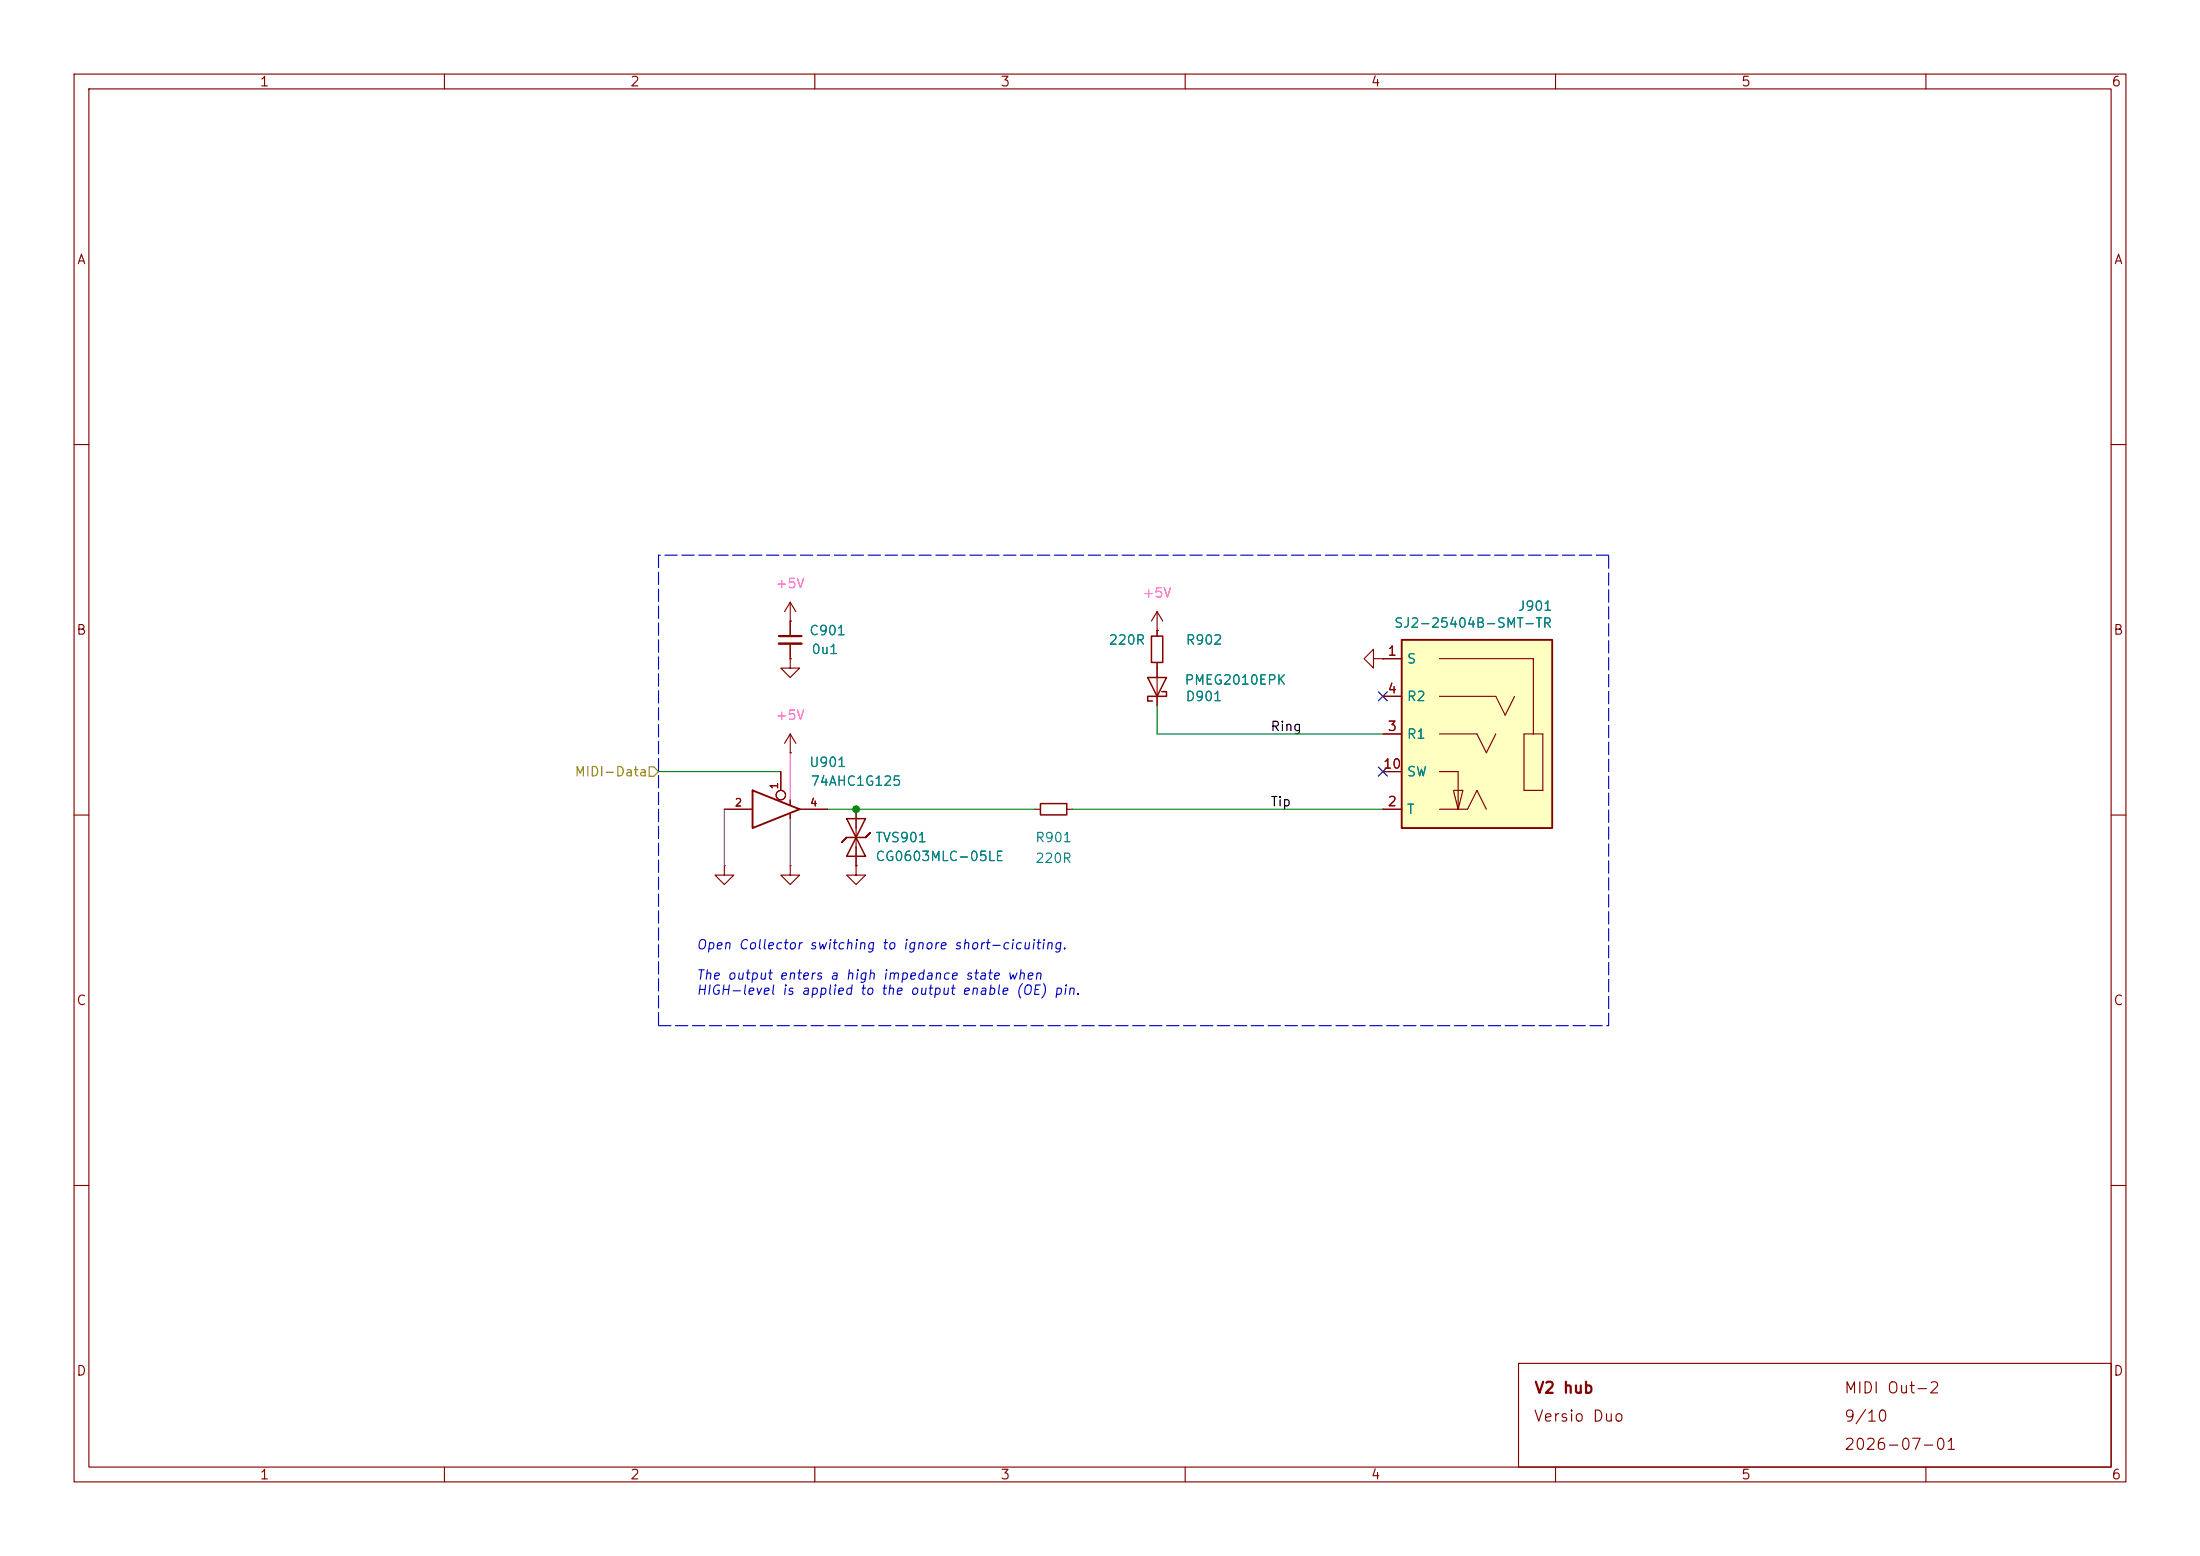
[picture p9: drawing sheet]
<svg xmlns="http://www.w3.org/2000/svg" width="297mm" height="210mm" viewBox="0 0 297 210" stroke-linecap="round" stroke-linejoin="round" font-family="sans-serif">
<g fill="none" stroke="#840000" stroke-width=".15">
<path d="M10 10h277v190h-277zM12 12h273v186h-273zM60 10v2M110 10v2M160 10v2M210 10v2M260 10v2M10 60h2M285 60h2M156.2 85.1h.1M156.2 82.6l-.8 1.2M156.2 82.6l.8 1.2"/>
<path d="M156.2 82.6v2.5M156.2 90.2v5.1M10 110h2M139.7 109.2h.8M144 109.2h.8M285 110h2M10 160h2M285 160h2M60 198v2M110 198v2M160 198v2M205 184h80v14h-80z"/>
<path d="M210 198v2M260 198v2"/>
</g>
<path d="M154.9 91.4h2.6l-1.3 2.6zM156.8 93.3h.7v.7h-2.6v.6h.7M140.5 108.5h3.5v1.5h-3.5z" fill="none" stroke="#840000" stroke-width=".2"/>
<g fill="#ffffc2">
<path d="M189.2 86.4h20.3v25.4h-20.3z"/>
<path d="M196.2 106.7h1.3l-.7 2.5z"/>
</g>
<path d="M189.2 86.4h20.3v25.4h-20.3zM101.6 106.7l6.3 2.5-6.3 2.6z" fill="none" stroke="#840000" stroke-width=".25"/>
<g fill="none" stroke="#840000" stroke-width=".15">
<path d="M106.7 83.8h.1M106.7 88.9v1.3h1.2l-1.2 1.2-1.3-1.2h1.3M106.7 88.9h.1M106.7 81.3v4.6M106.7 86.9v2M106.7 99.1v2.5M106.7 81.3l-.8 1.3M106.7 81.3l.7 1.3M106.7 99.1l-.8 1.2M106.7 99.1l.7 1.2M156.2 85.1h.1M156.2 85.1v.8"/>
<path d="M156.2 89.4v2M156.2 94v1.3M185.4 88.9v-1.3l-1.3 1.3 1.3 1.3v-1.3h1.3M186.7 88.9h.1M186.7 99.1h2.5M186.7 88.9h2.5M186.7 94h2.5M194.3 88.9h12.7v10.2M194.3 99.1h5.1l1.3 2.5 1.2-2.5M194.3 94h7.6l1.3 2.5 1.3-2.5M205.7 99.1h2.6v7.6h-2.6zM97.8 116.8v1.3h1.3l-1.3 1.3-1.3-1.3h1.3"/>
<path d="M97.8 116.8h.1M97.8 109.2h3.8M105.4 104.1v2.6M106.7 116.8v1.3h1.2l-1.2 1.3-1.3-1.3h1.3M106.7 116.8h.1M106.7 101.6h.1M106.7 108v.6M106.7 109.9v.6M107.9 109.2h3.9M115.6 116.8v1.3h1.2l-1.2 1.3-1.3-1.3h1.3M115.6 116.8h.1M115.6 109.2v7.6"/>
<path d="M186.7 109.2h2.5M186.7 104.1h2.5M194.3 109.2h3.8l1.3-2.5 1.3 2.5M194.3 104.1h2.5v5.1M196.2 106.7h1.3l-.7 2.5z"/>
<circle cx="105.4" cy="107.3" r=".63"/>
</g>
<path d="M155.4 85.9h1.6v3.5h-1.6zM114.3 113l-.6 .7 .6-.7h2.5l.7-.6-.7 .6M114.3 110.5h2.5l-1.2 2.5zM115.6 113l1.2 2.6h-2.5z" fill="none" stroke="#840000" stroke-width=".2"/>
<path d="M105.2 85.9h3" fill="none" stroke="#840000" stroke-width=".3"/>
<path d="M105.2 86.9h3" fill="none" stroke="#840000" stroke-width=".33"/>
<path d="M87.6 103.5h.7l.6 .6-.6 .7h-.7z" fill="none" stroke="#848400" stroke-width=".15"/>
<path d="M88.9 74.9v63.5M217.2 74.9h-128.3M88.9 138.4h128.3M217.2 138.4v-63.5" fill="none" stroke="#0000c2" stroke-width=".15" stroke-dasharray="1.7 .6"/>
<path d="M156.2 95.3v3.8h30.5M88.9 104.1h16.5M111.8 109.2h27.9M144.8 109.2h41.9" fill="none" stroke="#008400" stroke-width=".15"/>
<path d="M97.8 109.2v7.6M106.7 110.5v6.3" fill="none" stroke="#676767" stroke-width=".15"/>
<path d="M106.7 101.6v6.4" fill="none" stroke="#ff5cbb" stroke-width=".15"/>
<path d="M186.1 93.4l1.2 1.2M187.3 93.4l-1.2 1.2M186.1 103.5l1.2 1.2M187.3 103.5l-1.2 1.2" fill="none" stroke="#000084" stroke-width=".15"/>
<circle cx="115.6" cy="109.2" r=".46" fill="#008400" stroke="#008400" stroke-width=".14"/>
<g font-size="1.5" fill="#840000">
<text x="207" y="188.4">V2 hub</text>
<text x="248.9" y="188.4">MIDI Out-2</text>
<text x="206.9" y="192.3">Versio Duo</text>
<text x="248.9" y="196.1">2026-07-01</text>
<text x="248.9" y="192.3">9/10</text>
</g>
<g font-size="1.3" fill="#840000">
<text x="35" y="12">1</text>
<text x="85" y="12">2</text>
<text x="135" y="12">3</text>
<text x="185" y="12">4</text>
<text x="235" y="12">5</text>
<text x="285" y="12">6</text>
<text x="10.3" y="36">A</text>
<text x="285.3" y="36">A</text>
<text x="10.2" y="86">B</text>
<text x="187.2" y="88.8">1</text>
<text x="285.2" y="86">B</text>
<text x="187.2" y="93.9">4</text>
<text x="187.2" y="99">3</text>
<text x="186.6" y="104.1">10</text>
<text x="187.2" y="109.1">2</text>
<text x="10.2" y="136">C</text>
<text x="285.2" y="136">C</text>
<text x="10.2" y="186">D</text>
<text x="285.2" y="186">D</text>
<text x="35" y="200">1</text>
<text x="85" y="200">2</text>
<text x="135" y="200">3</text>
<text x="185" y="200">4</text>
<text x="235" y="200">5</text>
<text x="285" y="200">6</text>
</g>
<g font-size="1.3" fill="#ff5cbb">
<text x="104.6" y="79.7">+5V</text>
<text x="154.1" y="81">+5V</text>
<text x="104.6" y="97.5">+5V</text>
</g>
<g font-size="1.3" fill="#008484">
<text x="204.8" y="82.8">J901</text>
<text x="109.2" y="86.1">C901</text>
<text x="109.5" y="88.6">0u1</text>
<text x="149.6" y="87.3">220R</text>
<text x="160" y="87.3">R902</text>
<text x="188.1" y="85">SJ2-25404B-SMT-TR</text>
<text x="189.8" y="89.9">S</text>
<text x="159.8" y="92.7">PMEG2010EPK</text>
<text x="160" y="94.9">D901</text>
<text x="189.8" y="94.9">R2</text>
<text x="189.8" y="100">R1</text>
<text x="109.2" y="103.8">U901</text>
<text x="109.3" y="106.4">74AHC1G125</text>
<text x="189.8" y="105.1">SW</text>
<text x="118.1" y="114">TVS901</text>
<text x="139.7" y="114">R901</text>
<text x="189.8" y="110.2">T</text>
<text x="118.1" y="116.5">CG0603MLC-05LE</text>
<text x="139.7" y="116.8">220R</text>
</g>
<g font-size="1.3">
<text x="171.4" y="99">Ring</text>
<text x="171.4" y="109.2">Tip</text>
</g>
<text font-size="1.3" fill="#848400" x="77.5" y="105.1">MIDI-Data</text>
<g font-size="1.3" fill="#0000c2">
<text x="93.9" y="128.5">﻿Open Collector switching to ignore short-cicuiting.</text>
<text x="93.9" y="132.5">The output enters a high impedance state when</text>
<text x="93.9" y="134.6">HIGH-level is applied to the output enable (OE) pin.</text>
</g>
<g font-size="1" fill="#840000">
<text x="105.3" y="106.6" transform="rotate(-90 105.3 106.6)">1</text>
<text x="99.1" y="109.1">2</text>
<text x="109.3" y="109.1">4</text>
</g>
</svg>
